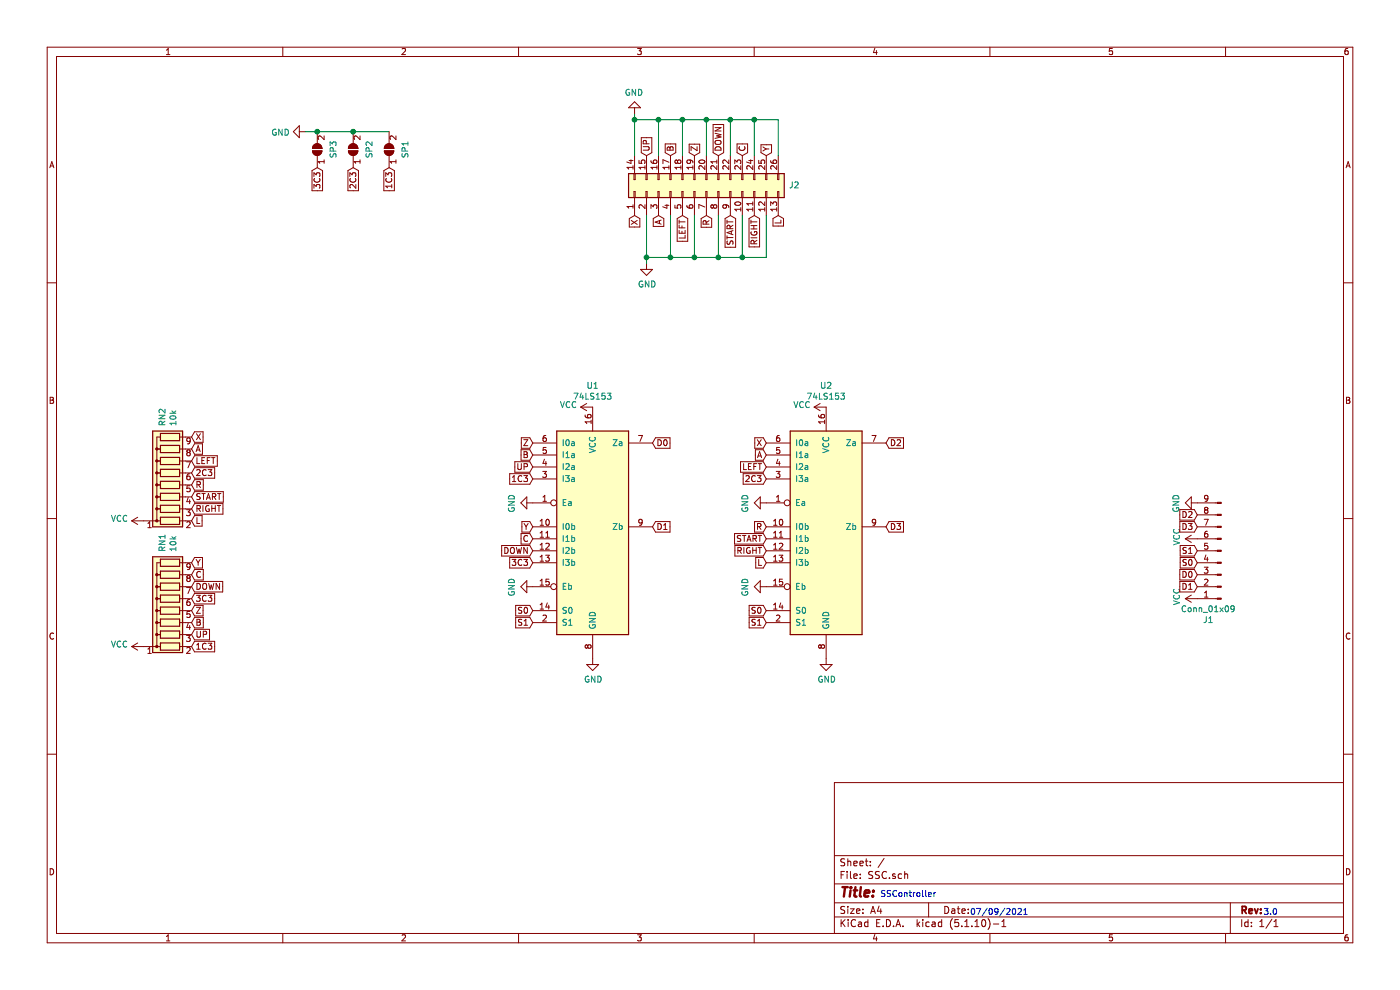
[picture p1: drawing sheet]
EESchema Schematic File Version 4
EELAYER 30 0
EELAYER END
$Descr A4 11693 8268
encoding utf-8
Sheet 1 1
Title ""
Date ""
Rev ""
Comp ""
Comment1 ""
Comment2 ""
Comment3 ""
Comment4 ""
$EndDescr
$Comp
L 74xx:74LS153 U1
U 1 1
P 4950 4400
F 0 "U1" H 4950 5581 50  0000 C CNN
F 1 "74LS153" H 4950 5490 50  0000 C CNN
F 2 "Package_SO:SO-16_3.9x9.9mm_P1.27mm" H 4950 4400 50  0001 C CNN
F 3 "http://www.ti.com/lit/gpn/sn74LS153" H 4950 4400 50  0001 C CNN
	1    4950 4400
	1    0    0    -1  
$EndComp
$Comp
L 74xx:74LS153 U2
U 1 1
P 6900 4400
F 0 "U2" H 6900 5581 50  0000 C CNN
F 1 "74LS153" H 6900 5490 50  0000 C CNN
F 2 "Package_SO:SO-16_3.9x9.9mm_P1.27mm" H 6900 4400 50  0001 C CNN
F 3 "http://www.ti.com/lit/gpn/sn74LS153" H 6900 4400 50  0001 C CNN
	1    6900 4400
	1    0    0    -1  
$EndComp
$Comp
L Device:R_Network08 RN1
U 1 1
P 1400 5000
F 0 "RN1" H 1788 5046 50  0000 L CNN
F 1 "10k" H 1788 4955 50  0000 L CNN
F 2 "Resistor_THT:R_Array_SIP9" V 1875 5000 50  0001 C CNN
F 3 "http://www.vishay.com/docs/31509/csc.pdf" H 1400 5000 50  0001 C CNN
	1    1400 5000
	0    -1   -1   0   
$EndComp
$Comp
L Device:R_Network08 RN2
U 1 1
P 1400 3950
F 0 "RN2" H 1788 3996 50  0000 L CNN
F 1 "10k" H 1788 3905 50  0000 L CNN
F 2 "Resistor_THT:R_Array_SIP9" V 1875 3950 50  0001 C CNN
F 3 "http://www.vishay.com/docs/31509/csc.pdf" H 1400 3950 50  0001 C CNN
	1    1400 3950
	0    -1   -1   0   
$EndComp
$Comp
L power:VCC #PWR0101
U 1 1
P 1200 4350
F 0 "#PWR0101" H 1200 4200 50  0001 C CNN
F 1 "VCC" V 1215 4477 50  0000 L CNN
F 2 "" H 1200 4350 50  0001 C CNN
F 3 "" H 1200 4350 50  0001 C CNN
	1    1200 4350
	0    -1   -1   0   
$EndComp
$Comp
L power:VCC #PWR0102
U 1 1
P 1200 5400
F 0 "#PWR0102" H 1200 5250 50  0001 C CNN
F 1 "VCC" V 1215 5527 50  0000 L CNN
F 2 "" H 1200 5400 50  0001 C CNN
F 3 "" H 1200 5400 50  0001 C CNN
	1    1200 5400
	0    -1   -1   0   
$EndComp
$Comp
L power:VCC #PWR0103
U 1 1
P 4950 3400
F 0 "#PWR0103" H 4950 3250 50  0001 C CNN
F 1 "VCC" V 4965 3527 50  0000 L CNN
F 2 "" H 4950 3400 50  0001 C CNN
F 3 "" H 4950 3400 50  0001 C CNN
	1    4950 3400
	0    -1   -1   0   
$EndComp
$Comp
L power:VCC #PWR0104
U 1 1
P 6900 3400
F 0 "#PWR0104" H 6900 3250 50  0001 C CNN
F 1 "VCC" V 6915 3527 50  0000 L CNN
F 2 "" H 6900 3400 50  0001 C CNN
F 3 "" H 6900 3400 50  0001 C CNN
	1    6900 3400
	0    -1   -1   0   
$EndComp
$Comp
L power:GND #PWR0105
U 1 1
P 4950 5500
F 0 "#PWR0105" H 4950 5250 50  0001 C CNN
F 1 "GND" H 4955 5327 50  0000 C CNN
F 2 "" H 4950 5500 50  0001 C CNN
F 3 "" H 4950 5500 50  0001 C CNN
	1    4950 5500
	1    0    0    -1  
$EndComp
$Comp
L power:GND #PWR0106
U 1 1
P 6900 5500
F 0 "#PWR0106" H 6900 5250 50  0001 C CNN
F 1 "GND" H 6905 5327 50  0000 C CNN
F 2 "" H 6900 5500 50  0001 C CNN
F 3 "" H 6900 5500 50  0001 C CNN
	1    6900 5500
	1    0    0    -1  
$EndComp
Text GLabel 1600 3750 2    50   Input ~ 0
A
Text GLabel 1600 5100 2    50   Input ~ 0
Z
Text GLabel 1600 4700 2    50   Input ~ 0
Y
Text GLabel 1600 3650 2    50   Input ~ 0
X
Text GLabel 1600 5200 2    50   Input ~ 0
B
Text GLabel 1600 4800 2    50   Input ~ 0
C
Text GLabel 1600 4150 2    50   Input ~ 0
START
Text GLabel 1600 4250 2    50   Input ~ 0
RIGHT
Text GLabel 1600 3850 2    50   Input ~ 0
LEFT
Text GLabel 1600 5300 2    50   Input ~ 0
UP
Text GLabel 1600 4900 2    50   Input ~ 0
DOWN
Text GLabel 6400 3800 0    50   Input ~ 0
A
Text GLabel 4450 3700 0    50   Input ~ 0
Z
Text GLabel 4450 4400 0    50   Input ~ 0
Y
Text GLabel 6400 3700 0    50   Input ~ 0
X
Text GLabel 4450 3800 0    50   Input ~ 0
B
Text GLabel 4450 4500 0    50   Input ~ 0
C
Text GLabel 6400 4500 0    50   Input ~ 0
START
Text GLabel 6400 4600 0    50   Input ~ 0
RIGHT
Text GLabel 6400 3900 0    50   Input ~ 0
LEFT
Text GLabel 4450 4000 0    50   Input ~ 0
1C3
Text GLabel 4450 4600 0    50   Input ~ 0
DOWN
$Comp
L Connector:Conn_01x09_Male J1
U 1 1
P 10200 4600
F 0 "J1" H 10308 5181 50  0000 C CNN
F 1 "Conn_01x09" H 10308 5090 50  0000 C CNN
F 2 "Connector_JST:JST_EH_B9B-EH-A_1x09_P2.50mm_Vertical" H 10200 4600 50  0001 C CNN
F 3 "~" H 10200 4600 50  0001 C CNN
	1    10200 4600
	-1   0    0    1   
$EndComp
Text GLabel 10000 4900 0    50   Input ~ 0
D1
Text GLabel 10000 4800 0    50   Input ~ 0
D0
Text GLabel 10000 4300 0    50   Input ~ 0
D2
Text GLabel 10000 4400 0    50   Input ~ 0
D3
Text GLabel 10000 4600 0    50   Input ~ 0
S1
Text GLabel 10000 4700 0    50   Input ~ 0
S0
$Comp
L power:VCC #PWR0110
U 1 1
P 10000 4500
F 0 "#PWR0110" H 10000 4350 50  0001 C CNN
F 1 "VCC" H 10015 4673 50  0000 C CNN
F 2 "" H 10000 4500 50  0001 C CNN
F 3 "" H 10000 4500 50  0001 C CNN
	1    10000 4500
	0    -1   -1   0   
$EndComp
$Comp
L power:GND #PWR0111
U 1 1
P 10000 4200
F 0 "#PWR0111" H 10000 3950 50  0001 C CNN
F 1 "GND" H 10005 4027 50  0000 C CNN
F 2 "" H 10000 4200 50  0001 C CNN
F 3 "" H 10000 4200 50  0001 C CNN
	1    10000 4200
	0    1    1    0   
$EndComp
$Comp
L power:VCC #PWR0112
U 1 1
P 10000 5000
F 0 "#PWR0112" H 10000 4850 50  0001 C CNN
F 1 "VCC" H 10015 5173 50  0000 C CNN
F 2 "" H 10000 5000 50  0001 C CNN
F 3 "" H 10000 5000 50  0001 C CNN
	1    10000 5000
	0    -1   -1   0   
$EndComp
Text GLabel 5450 4400 2    50   Input ~ 0
D1
Text GLabel 5450 3700 2    50   Input ~ 0
D0
Text GLabel 7400 3700 2    50   Input ~ 0
D2
Text GLabel 7400 4400 2    50   Input ~ 0
D3
Text GLabel 6400 5200 0    50   Input ~ 0
S1
Text GLabel 4450 5100 0    50   Input ~ 0
S0
Text GLabel 4450 5200 0    50   Input ~ 0
S1
Text GLabel 6400 5100 0    50   Input ~ 0
S0
Text GLabel 4450 4700 0    50   Input ~ 0
3C3
Text GLabel 4450 3900 0    50   Input ~ 0
UP
Text GLabel 1600 5000 2    50   Input ~ 0
3C3
Text GLabel 1600 5400 2    50   Input ~ 0
1C3
Text GLabel 6400 4000 0    50   Input ~ 0
2C3
Text GLabel 1600 3950 2    50   Input ~ 0
2C3
Text GLabel 2650 1400 3    50   Input ~ 0
3C3
Text GLabel 3250 1400 3    50   Input ~ 0
1C3
Text GLabel 2950 1400 3    50   Input ~ 0
2C3
$Comp
L Jumper:SolderJumper_2_Open SP1
U 1 1
P 3250 1250
F 0 "SP1" H 3250 1117 50  0000 C CNN
F 1 "SolderJumper_2_Open" V 3205 1162 50  0001 R CNN
F 2 "Jumper:SolderJumper-2_P1.3mm_Open_TrianglePad1.0x1.5mm" H 3250 1250 50  0001 C CNN
F 3 "~" H 3250 1250 50  0001 C CNN
	1    3250 1250
	0    -1   -1   0   
$EndComp
$Comp
L Jumper:SolderJumper_2_Open SP2
U 1 1
P 2950 1250
F 0 "SP2" H 2950 1117 50  0000 C CNN
F 1 "SolderJumper_2_Open" V 2905 1162 50  0001 R CNN
F 2 "Jumper:SolderJumper-2_P1.3mm_Open_TrianglePad1.0x1.5mm" H 2950 1250 50  0001 C CNN
F 3 "~" H 2950 1250 50  0001 C CNN
	1    2950 1250
	0    -1   -1   0   
$EndComp
$Comp
L Jumper:SolderJumper_2_Open SP3
U 1 1
P 2650 1250
F 0 "SP3" H 2650 1117 50  0000 C CNN
F 1 "SolderJumper_2_Open" V 2605 1162 50  0001 R CNN
F 2 "Jumper:SolderJumper-2_P1.3mm_Open_TrianglePad1.0x1.5mm" H 2650 1250 50  0001 C CNN
F 3 "~" H 2650 1250 50  0001 C CNN
	1    2650 1250
	0    -1   -1   0   
$EndComp
$Comp
L power:GND #PWR0113
U 1 1
P 2550 1100
F 0 "#PWR0113" H 2550 850 50  0001 C CNN
F 1 "GND" V 2555 972 50  0000 R CNN
F 2 "" H 2550 1100 50  0001 C CNN
F 3 "" H 2550 1100 50  0001 C CNN
	1    2550 1100
	0    1    1    0   
$EndComp
Wire Wire Line
	2550 1100 2650 1100
Connection ~ 2650 1100
Wire Wire Line
	2650 1100 2950 1100
Connection ~ 2950 1100
Wire Wire Line
	2950 1100 3250 1100
$Comp
L power:GND #PWR0114
U 1 1
P 4450 4200
F 0 "#PWR0114" H 4450 3950 50  0001 C CNN
F 1 "GND" H 4455 4027 50  0000 C CNN
F 2 "" H 4450 4200 50  0001 C CNN
F 3 "" H 4450 4200 50  0001 C CNN
	1    4450 4200
	0    1    1    0   
$EndComp
$Comp
L power:GND #PWR0115
U 1 1
P 4450 4900
F 0 "#PWR0115" H 4450 4650 50  0001 C CNN
F 1 "GND" H 4455 4727 50  0000 C CNN
F 2 "" H 4450 4900 50  0001 C CNN
F 3 "" H 4450 4900 50  0001 C CNN
	1    4450 4900
	0    1    1    0   
$EndComp
$Comp
L power:GND #PWR0116
U 1 1
P 6400 4900
F 0 "#PWR0116" H 6400 4650 50  0001 C CNN
F 1 "GND" H 6405 4727 50  0000 C CNN
F 2 "" H 6400 4900 50  0001 C CNN
F 3 "" H 6400 4900 50  0001 C CNN
	1    6400 4900
	0    1    1    0   
$EndComp
$Comp
L power:GND #PWR0117
U 1 1
P 6400 4200
F 0 "#PWR0117" H 6400 3950 50  0001 C CNN
F 1 "GND" H 6405 4027 50  0000 C CNN
F 2 "" H 6400 4200 50  0001 C CNN
F 3 "" H 6400 4200 50  0001 C CNN
	1    6400 4200
	0    1    1    0   
$EndComp
Text GLabel 6400 4700 0    50   Input ~ 0
L
Text GLabel 6400 4400 0    50   Input ~ 0
R
Text GLabel 1600 4350 2    50   Input ~ 0
L
Text GLabel 1600 4050 2    50   Input ~ 0
R
Text GLabel 5900 1800 3    50   Input ~ 0
R
Text GLabel 6500 1800 3    50   Input ~ 0
L
Text GLabel 5500 1800 3    50   Input ~ 0
A
Text GLabel 5800 1300 1    50   Input ~ 0
Z
Text GLabel 6400 1300 1    50   Input ~ 0
Y
Text GLabel 5300 1800 3    50   Input ~ 0
X
Text GLabel 5600 1300 1    50   Input ~ 0
B
Text GLabel 6200 1300 1    50   Input ~ 0
C
Text GLabel 6100 1800 3    50   Input ~ 0
START
Text GLabel 6300 1800 3    50   Input ~ 0
RIGHT
Text GLabel 5400 1300 1    50   Input ~ 0
UP
Text GLabel 6000 1300 1    50   Input ~ 0
DOWN
$Comp
L Connector_Generic:Conn_02x13_Top_Bottom J2
U 1 1
P 5900 1600
F 0 "J2" V 5950 912 50  0000 R CNN
F 1 "Conn_02x13_Top_Bottom" V 5905 912 50  0001 R CNN
F 2 "Connector_PinSocket_2.00mm:PinSocket_2x13_P2.00mm_Vertical" H 5900 1600 50  0001 C CNN
F 3 "~" H 5900 1600 50  0001 C CNN
	1    5900 1600
	0    -1   -1   0   
$EndComp
$Comp
L power:GND #PWR0121
U 1 1
P 5300 950
F 0 "#PWR0121" H 5300 700 50  0001 C CNN
F 1 "GND" H 5305 777 50  0000 C CNN
F 2 "" H 5300 950 50  0001 C CNN
F 3 "" H 5300 950 50  0001 C CNN
	1    5300 950 
	-1   0    0    1   
$EndComp
$Comp
L power:GND #PWR0127
U 1 1
P 5400 2200
F 0 "#PWR0127" H 5400 1950 50  0001 C CNN
F 1 "GND" H 5405 2027 50  0000 C CNN
F 2 "" H 5400 2200 50  0001 C CNN
F 3 "" H 5400 2200 50  0001 C CNN
	1    5400 2200
	1    0    0    -1  
$EndComp
Text Notes 10550 7650 0    50   ~ 0
3.0
Text Notes 8100 7650 0    50   ~ 0
07/09/2021
Text Notes 7350 7500 0    50   ~ 0
SSController
Text GLabel 5700 1800 3    50   Input ~ 0
LEFT
Wire Wire Line
	6500 1300 6500 1000
Wire Wire Line
	6500 1000 6300 1000
Wire Wire Line
	5300 1000 5300 950 
Wire Wire Line
	5300 1300 5300 1000
Connection ~ 5300 1000
Wire Wire Line
	5500 1300 5500 1000
Connection ~ 5500 1000
Wire Wire Line
	5500 1000 5300 1000
Wire Wire Line
	5700 1300 5700 1000
Connection ~ 5700 1000
Wire Wire Line
	5700 1000 5500 1000
Wire Wire Line
	5900 1300 5900 1000
Connection ~ 5900 1000
Wire Wire Line
	5900 1000 5700 1000
Wire Wire Line
	6100 1300 6100 1000
Connection ~ 6100 1000
Wire Wire Line
	6100 1000 5900 1000
Wire Wire Line
	6300 1300 6300 1000
Connection ~ 6300 1000
Wire Wire Line
	6300 1000 6100 1000
Wire Wire Line
	6400 1800 6400 2150
Wire Wire Line
	5400 2150 5400 1800
Wire Wire Line
	5600 1800 5600 2150
Connection ~ 5600 2150
Wire Wire Line
	5600 2150 5400 2150
Wire Wire Line
	5800 1800 5800 2150
Connection ~ 5800 2150
Wire Wire Line
	5800 2150 5600 2150
Wire Wire Line
	6000 1800 6000 2150
Wire Wire Line
	5800 2150 6000 2150
Connection ~ 6000 2150
Wire Wire Line
	6000 2150 6200 2150
Wire Wire Line
	6200 1800 6200 2150
Connection ~ 6200 2150
Wire Wire Line
	6200 2150 6400 2150
Wire Wire Line
	5400 2200 5400 2150
Connection ~ 5400 2150
$EndSCHEMATC
